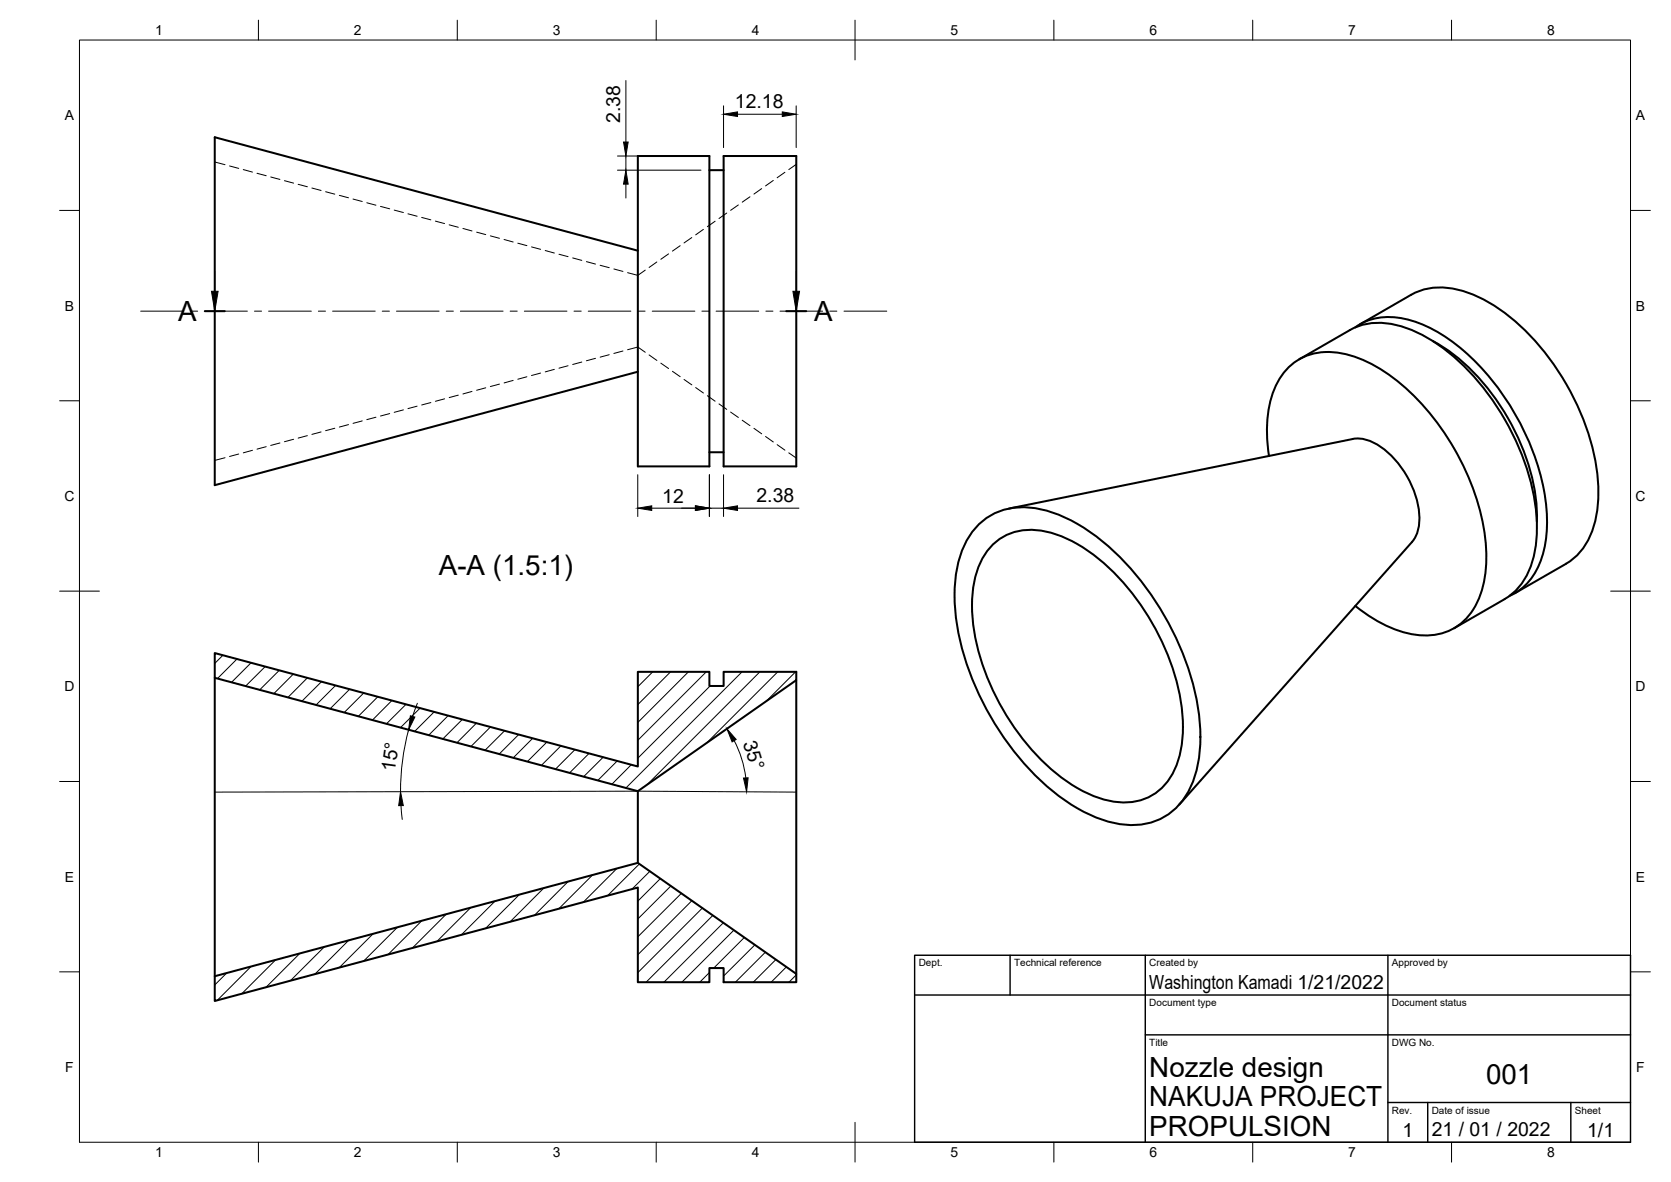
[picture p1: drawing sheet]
<svg xmlns="http://www.w3.org/2000/svg" width="420mm" height="297mm" viewBox="0 0 420 297" stroke-linecap="round" stroke-linejoin="round" font-family="sans-serif">
<!-- layer: Visible -->
<g fill="none" stroke="#000" stroke-width=".51">
<path d="M160.4 39.2h18v78h-18zM181.9 39.2h18.3v78h-18.3zM178.4 42.8h3.5M160.4 63l-106.4-28.5v87.4l106.4-28.5M326.7 90.3l12.7-7.3a16.3 16.3 0 0 1 13.1-.9 42.9 42.9 0 0 1 19.8 14.5 62.2 62.2 0 0 1 14 32.8 26.9 26.9 0 0 1-3.3 16.7 13.9 13.9 0 0 1-4.7 4.4l-12.7 7.4M340.7 82.3a15.7 15.7 0 0 1 14.1-1.8 43.1 43.1 0 0 1 20.3 14.9 61.5 61.5 0 0 1 13.9 34 24.6 24.6 0 0 1-4 16 13.5 13.5 0 0 1-5.4 4.3M341.9 81.5l13-7.4a16.3 16.3 0 0 1 13.1-.9 42.9 42.9 0 0 1 19.7 14.5 62.2 62.2 0 0 1 14.1 32.8 26.9 26.9 0 0 1-3.4 16.7 13.9 13.9 0 0 1-4.6 4.5l-12.9 7.4M360.3 85.7a52.2 52.2 0 0 1 21.4 24.3 47.5 47.5 0 0 1 4.7 21.1M178.4 113.7h3.5M319.1 114.6a29 29 0 0 1 2.6-19.3 14 14 0 0 1 14.8-6.7 34.1 34.1 0 0 1 17.2 9.1 63 63 0 0 1 19.9 39.5 25 25 0 0 1-4.1 17.3 14.2 14.2 0 0 1-14.1 4.9 32.4 32.4 0 0 1-14.6-7.1M245.7 132.2a16.5 16.5 0 0 1 16.7-4.1 44.5 44.5 0 0 1 20.5 13.3 71.3 71.3 0 0 1 18.6 38.8 32.9 32.9 0 0 1-2.3 18 15.8 15.8 0 0 1-17.7 8.9 40.4 40.4 0 0 1-20.7-11.8 71.5 71.5 0 0 1-20.5-40.7 32.9 32.9 0 0 1 2.3-17.9l1-1.7zM249.1 137.5a13.9 13.9 0 0 1 13.8-3.9 37.9 37.9 0 0 1 18.8 11.9 60.1 60.1 0 0 1 15.7 34.9 24.3 24.3 0 0 1-3.6 15.7 13.8 13.8 0 0 1-14.9 5.1 37.9 37.9 0 0 1-18.7-11.9 60.1 60.1 0 0 1-15.7-34.9 24.3 24.3 0 0 1 3.5-15.7z"/>
<path d="M253.7 127.8l86.4-17.5a10.8 10.8 0 0 1 8.8 3.3 23.8 23.8 0 0 1 8 17.4 8.6 8.6 0 0 1-1.9 5.2M355 136.2l-58.5 66M54 164.1l106.4 28.5v-23.8h18v3.6h3.5v-3.6h18.3v2.1l-39.8 27.9-106.4-28.5zM54 170.3v75M200.2 170.9v73.8M160.4 198.8v18M54 245.3l106.4-28.5 39.8 27.9v2.1h-18.3v-3.5h-3.5v3.5h-18v-23.8l-106.4 28.6z"/>
</g>
<!-- layer: Hidden -->
<g fill="none" stroke="#000" stroke-width=".25">
<path d="M54 40.7l2.6 .7M57.7 41.7l2.3 .6M61.2 42.6l2.3 .7M64.6 43.5l2.3 .7M68.1 44.5l2.3 .6M71.5 45.4l2.3 .6M75 46.3l2.3 .6M78.4 47.3l2.3 .6M81.9 48.2l2.3 .6M85.3 49.1l2.3 .6M88.8 50l2.3 .6M92.2 51l2.3 .6"/>
<path d="M95.7 51.9l2.3 .6M99.1 52.8l2.3 .6M102.6 53.7l2.3 .6M106 54.6l2.3 .7M109.5 55.6l2.3 .6M112.9 56.5l2.3 .6M116.4 57.4l2.3 .6M119.8 58.3l2.3 .7M123.3 59.3l2.3 .6M173.9 59.7l-1.9 1.4M176.9 57.6l-2 1.4M179.8 55.6l-1.9 1.4"/>
<path d="M182.7 53.5l-1.9 1.4M185.7 51.5l-2 1.4M188.6 49.5l-2 1.3M191.5 47.4l-1.9 1.4M194.4 45.3l-1.9 1.4M197.4 43.3l-2 1.4M200.2 41.3l-1.9 1.3M126.7 60.2l2.3 .6M130.2 61.1l2.3 .6M133.6 62l2.3 .7M137.1 63l2.3 .6M140.5 63.9l2.3 .6"/>
<path d="M144 64.8l2.3 .6M147.4 65.8l2.3 .6M150.9 66.7l2.3 .6M154.3 67.6l2.3 .6M162.2 67.9l-1.8 1.3-2.6-.7M165.2 65.8l-2 1.4M168.1 63.8l-1.9 1.4M171 61.8l-1.9 1.3M115.2 99.3l-2.3 .6M118.7 98.4l-2.3 .6M122.1 97.5l-2.3 .6M125.6 96.5l-2.3 .6"/>
<path d="M129 95.6l-2.3 .6M132.5 94.7l-2.3 .6M135.9 93.8l-2.3 .6M139.4 92.8l-2.3 .7M142.8 91.9l-2.3 .6M146.3 91l-2.3 .6M149.7 90.1l-2.3 .6M153.2 89.1l-2.3 .7M156.6 88.2l-2.3 .6M157.8 87.9l2.6-.7 1.8 1.3M163.2 89.2l2 1.4M166.2 91.3l1.9 1.3"/>
<path d="M169.1 93.3l1.9 1.4M172 95.4l1.9 1.3M174.9 97.4l2 1.4M177.9 99.4l1.9 1.4M56.6 115l-2.6 .7M60 114.1l-2.3 .6M63.5 113.2l-2.3 .6M66.9 112.3l-2.3 .6M70.4 111.3l-2.3 .6M73.8 110.4l-2.3 .6M77.3 109.5l-2.3 .6M80.7 108.5l-2.3 .7"/>
<path d="M84.2 107.6l-2.3 .6M87.6 106.7l-2.3 .6M91.1 105.8l-2.3 .6M94.5 104.8l-2.3 .7M98 103.9l-2.3 .6M101.4 103l-2.3 .6M104.9 102.1l-2.3 .6M108.3 101.2l-2.3 .6M111.8 100.2l-2.3 .6M180.8 101.5l1.9 1.4M183.7 103.6l2 1.3M186.6 105.6l2 1.4"/>
<path d="M189.6 107.6l1.9 1.4M192.5 109.7l1.9 1.4M195.4 111.7l2 1.4M198.3 113.8l1.9 1.3"/>
</g>
<!-- layer: Border -->
<g fill="none" stroke="#000" stroke-width=".25">
<path d="M20 10.1h390v276.9h-390zM65 5.1v5M115 5.1v5M165 5.1v5M215 5.1v10M265 5.1v5M315 5.1v5M365 5.1v5M15 52.9h5M410 52.9h5M15 100.7h5M410 100.7h5"/>
<path d="M15 148.6h10M405 148.6h10M15 196.4h5M410 196.4h5M15 244.2h5M410 244.2h5M65 287v5M115 287v5M165 287v5M215 282.1v9.9M265 287v5M315 287v5"/>
<path d="M365 287v5"/>
</g>
<!-- layer: TitleBlock -->
<path d="M230 240.1h180v46.9h-180zM230 250h180M254 240.1v9.9M288 240.1v46.9M349 240.1v46.9M288 260.1h122M349 277.1h61M359 277.1v9.9M395 277.1v9.9" fill="none" stroke="#000" stroke-width=".36"/>
<!-- layer: Center Lines -->
<g fill="none" stroke="#000" stroke-width=".25">
<path d="M35.4 78.2h10.7M47.9 78.2h1.8M51.5 78.2h10.7M64 78.2h1.8M67.5 78.2h10.8M80.1 78.2h1.7M83.6 78.2h10.7M96.1 78.2h1.8M99.7 78.2h10.7M112.2 78.2h1.8M115.8 78.2h10.7M128.3 78.2h1.7"/>
<path d="M131.8 78.2h10.8M144.3 78.2h1.8M147.9 78.2h10.7M160.4 78.2h1.8M164 78.2h10.7M176.5 78.2h1.8M180.1 78.2h10.7M192.6 78.2h1.8M196.1 78.2h10.7M208.6 78.2h1.8M212.2 78.2h10.8"/>
</g>
<!-- layer: Hatching -->
<g fill="none" stroke="#000" stroke-width=".25">
<path d="M56 164.7l-2 2M59.6 165.6l-4.9 4.9M63.1 166.6l-4.9 4.9M66.7 167.5l-4.9 4.9M70.2 168.5l-4.9 4.9M73.7 169.4l-4.8 4.9M77.3 170.4l-4.9 4.9M80.8 171.3l-4.9 4.9M84.4 172.3l-4.9 4.9M87.9 173.2l-4.9 4.9M91.5 174.1l-4.9 5M95 175.1l-4.9 4.9"/>
<path d="M98.5 176.1l-4.9 4.9M102.1 177l-4.9 4.9M105.6 178l-4.9 4.8M109.2 178.9l-4.9 4.9M112.7 179.8l-4.9 4.9M164.1 168.8l-3.7 3.8M168.6 168.8l-8.2 8.3M173.1 168.8l-12.7 12.8M177.6 168.8l-17.2 17.3M178.5 172.4l-18.1 18.1M182.1 168.8l-.2 .2M186.6 168.8l-29.2 29.2"/>
<path d="M191.1 168.8l-28.4 28.4M195.6 168.8l-17.9 17.9M200 168.8l-7.3 7.4M116.2 180.8l-4.9 4.9M119.8 181.7l-4.9 5M123.3 182.7l-4.9 4.9M126.9 183.6l-4.9 4.9M130.4 184.6l-4.9 4.9M133.9 185.5l-4.8 4.9M137.5 186.5l-4.9 4.9M141 187.4l-4.9 4.9M144.6 188.4l-4.9 4.9"/>
<path d="M148.1 189.3l-4.9 4.9M151.7 190.3l-5 4.9M155.2 191.2l-4.9 4.9M158.7 192.2l-4.9 4.9M149 219.9l-8.5 8.5M155.1 218.2l-8.4 8.5M160.8 217.1l-8 8M163.4 219l-4.5 4.4M75.4 239.6l-8.5 8.5M81.5 238l-8.5 8.4M87.7 236.3l-8.5 8.5M93.8 234.7l-8.5 8.4"/>
<path d="M99.9 233l-8.4 8.5M106.1 231.4l-8.5 8.5M112.2 229.7l-8.5 8.5M118.3 228.1l-8.4 8.5M124.5 226.4l-8.5 8.5M130.6 224.8l-8.5 8.5M136.7 223.2l-8.5 8.5M142.9 221.5l-8.5 8.5M166 220.8l-5.6 5.7M168.7 222.7l-8.3 8.3M171.3 224.5l-10.9 10.9M174 226.3l-13.6 13.7"/>
<path d="M176.6 228.2l-16.2 16.2M179.2 230l-16.7 16.8M181.9 231.9l-15 14.9M184.5 233.8l-13.1 13M187.2 235.6l-7.7 7.7M189.8 237.5l-7.9 7.8M192.4 239.3l-7.5 7.5M57 244.5l-3 3M63.1 242.9l-8.4 8.5M69.3 241.2l-8.5 8.5M178.4 244.4l-2.5 2.4M195.1 241.1l-5.7 5.7"/>
<path d="M197.7 243l-3.8 3.8M200.2 245l-1.8 1.8"/>
</g>
<!-- layer: Annotations -->
<path d="M51.5 78.2h5M197.7 78.2h5" fill="none" stroke="#000" stroke-width=".51"/>
<path d="M54 68.2v5M200.2 68.2v5" fill="none" stroke="#000" stroke-width=".25"/>
<path d="M53.2 73.2h1.6l-.8 5zM199.4 73.2h1.6l-.8 5z" fill="#000" stroke="#000" stroke-width=".25"/>
<!-- layer: Sketch2 -->
<path d="M54 199.1l106.4-.3 39.8 .3" fill="none" stroke="#000" stroke-width=".25"/>
<!-- layer: Dimensions -->
<g fill="none" stroke="#000" stroke-width=".25">
<path d="M155.3 39.2h21M157.4 20.2v15.5M157.4 39.2v3.6M181.9 26.6v10.5M185.4 28.7h11.3M200.2 26.6v10.5M155.3 42.8h21M157.4 46.3v3.5M160.4 119.3v10.5M178.4 119.3v10.5M181.9 119.3v10.5M163.9 127.7h11"/>
<path d="M178.4 127.7h3.5M185.4 127.7h15.5M104.9 176.7l-1.2 3.3M102.7 183.4a59.7 59.7 0 0 0-2 15.5M184.6 186.1a27.4 27.4 0 0 1 2.9 9.4M100.8 202.4l.3 3.5"/>
</g>
<path d="M156.8 35.7h1.1l-.5 3.5zM181.9 28.7l3.5-.6v1.2zM196.7 28.1l3.5 .6-3.5 .6zM157.4 42.8l.5 3.5h-1.1zM160.4 127.7l3.5-.6v1.2zM174.9 127.1l3.5 .6-3.5 .6zM181.9 127.7l3.5-.6v1.2zM103.2 179.9l1.1 .3-1.6 3.2zM182.8 183.1l2.3 2.7-1 .6zM186.9 195.5h1.2l-.4 3.5zM100.7 199l.7 3.4-1.2 .1z" fill="#000" stroke="#000" stroke-width=".25"/>
<g font-size="7">
<text x="44.8" y="80.7">A</text>
<text x="204.7" y="80.7">A</text>
<text x="110.3" y="144.4">A-A (1.5:1)</text>
<text x="289" y="270.6">Nozzle design</text>
<text x="373.7" y="272.3">001</text>
<text x="289" y="278.1">NAKUJA PROJECT</text>
<text x="289" y="285.5">PROPULSION</text>
</g>
<g font-size="4.9">
<text x="184.8" y="27.2">12.18</text>
<text x="155.9" y="31" transform="rotate(-90 155.9 31)">2.38</text>
<text x="166.5" y="126.3">12</text>
<text x="190.2" y="126.2">2.38</text>
<text x="186.8" y="186.8" transform="rotate(73 186.8 186.8)">35°</text>
<text x="99.3" y="194" transform="rotate(-82 99.3 194)">15°</text>
<text x="289" y="248.5">Washington Kamadi 1/21/2022</text>
<text x="352.6" y="285.7">1</text>
<text x="360" y="285.5">21 / 01 / 2022</text>
<text x="399.1" y="285.7">1/1</text>
</g>
<g font-size="3.5">
<text x="39" y="8.8">1</text>
<text x="89" y="8.8">2</text>
<text x="139" y="8.8">3</text>
<text x="189" y="8.8">4</text>
<text x="239" y="8.8">5</text>
<text x="289" y="8.8">6</text>
<text x="339" y="8.8">7</text>
<text x="389" y="8.8">8</text>
<text x="16.3" y="30.2">A</text>
<text x="411.3" y="30.2">A</text>
<text x="16.3" y="78">B</text>
<text x="411.3" y="78">B</text>
<text x="16.2" y="125.9">C</text>
<text x="411.2" y="125.9">C</text>
<text x="16.2" y="173.7">D</text>
<text x="411.2" y="173.7">D</text>
<text x="16.3" y="221.6">E</text>
<text x="411.3" y="221.6">E</text>
<text x="16.4" y="269.4">F</text>
<text x="411.4" y="269.4">F</text>
<text x="39" y="290.8">1</text>
<text x="89" y="290.8">2</text>
<text x="139" y="290.8">3</text>
<text x="189" y="290.8">4</text>
<text x="239" y="290.8">5</text>
<text x="289" y="290.8">6</text>
<text x="339" y="290.8">7</text>
<text x="389" y="290.8">8</text>
</g>
<g font-size="2.5">
<text x="231" y="242.9">Dept.</text>
<text x="255" y="242.9">Technical reference</text>
<text x="289" y="242.9">Created by</text>
<text x="350" y="242.9">Approved by</text>
<text x="289" y="252.8">Document type</text>
<text x="350" y="252.8">Document status</text>
<text x="289" y="262.9">Title</text>
<text x="350" y="262.9">DWG No.</text>
<text x="350" y="279.9">Rev.</text>
<text x="360" y="279.9">Date of issue</text>
<text x="396" y="279.9">Sheet</text>
</g>
</svg>
